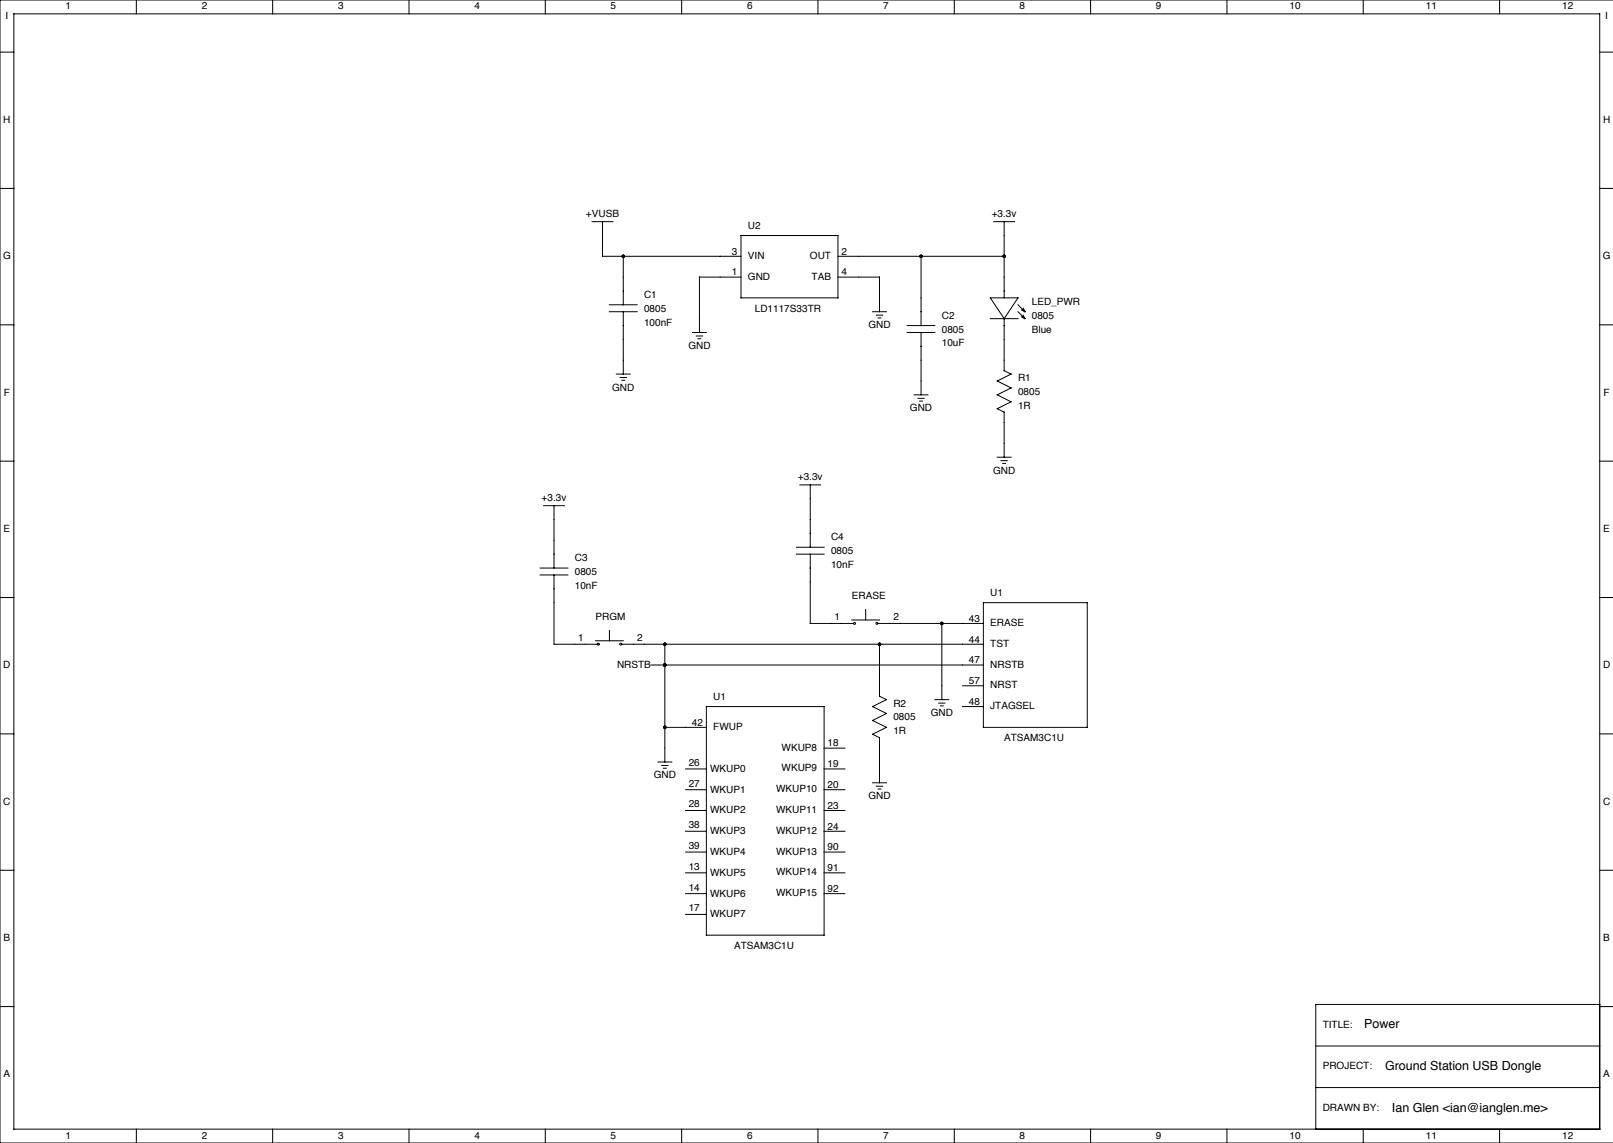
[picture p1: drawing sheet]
<svg xmlns="http://www.w3.org/2000/svg" width="592mm" height="419mm" viewBox="0 0 592 419" stroke-linecap="round" stroke-linejoin="round" font-family="sans-serif">
<g fill="none" stroke="#000" stroke-width=".37">
<path d="M0 19.1h5.1M5.1 5.1h581.6v408.9h-581.6zM50 0v5.1M100 0v5.1M150 0v5.1M200 0v5.1M250 0v5.1M300 0v5.1M350 0v5.1M400 0v5.1M450 0v5.1M500 0v5.1"/>
<path d="M550 0v5.1M586.7 19.1h5M591.7 0h-591.7v419.1h591.7M0 69.1h5.1M586.7 69.1h5M217.2 81.3h7.6M221 81.3v12.7h50.8M228.6 94v17.8M271.8 86.4h35.5v22.8h-35.5zM307.3 94h61M337.8 94v25.4M364.5 81.3h7.6"/>
<path d="M368.3 81.3v27.9M0 119.1h5.1M223.5 111.8h10.2M223.5 114.3h10.2M228.6 114.3v22.9M271.8 101.6h-15.3v20.3M307.3 101.6h15.3v12.7M320 114.3h5.1M321.4 115.6h2.3M322.1 116.6h1M332.7 119.4h10.2M363.2 109.2h10.2l-5.1 7.6z"/>
<path d="M363.2 116.8h10.2M368.3 116.8v19.1M373.4 111.8l2.5 2.5M373.4 114.3l2.5 2.5M374.6 116.2l1.3 .6M374.6 113.7l1.3 .6M375.3 115.6l.6 1.2M375.3 113l.6 1.3M586.7 119.1h5M226.1 137.2h5M227.5 138.4h2.2M228.1 139.4h1"/>
<path d="M254 121.9h5.1M255.4 123.2h2.3M256 124.2h1M332.7 121.9h10.2M337.8 121.9v22.9M368.3 135.9l2.5 1.3-5 2.5 5 2.5-5 2.6 5 2.5-5 2.6 2.5 1.2v16.5M335.3 144.8h5.1M336.7 146.1h2.3M337.3 147.1h1M0 169.1h5.1M293.4 177.8h7.6M297.2 177.8v22.9"/>
<path d="M365.8 167.6h5M367.2 168.9h2.2M367.8 169.9h1M586.7 169.1h5M199.4 185.4h7.6M203.2 185.4v22.9M0 219.1h5.1M198.1 208.3h10.2M198.1 210.8h10.2M203.2 210.8v25.4h15.9M292.1 200.7h10.2M292.1 203.2h10.2"/>
<path d="M297.2 203.2v25.4h15.9M586.7 219.1h5M218.4 234.9h10.2M223.5 231.1v3.8M228 236.2h132.7M243.8 236.2v43.2M312.4 227.3h10.2M317.5 223.5v3.8M321.9 228.6h38.8M322.6 236.2v19.1l2.5 1.2-5.1 2.6 5.1 2.5-5.1 2.6 5.1 2.5-5.1 2.5 2.6 1.3v16.5M345.4 228.6v27.9M360.7 221h38.1v45.7h-38.1z"/>
<path d="M238.8 243.8h121.9M259.1 259.1h43.2v83.8h-43.2zM342.9 256.5h5.1M344.3 257.8h2.3M344.9 258.8h1M353.1 259.1h7.6M353.1 251.5h7.6M0 269.1h5.1M241.3 279.4h5.1M243.8 266.7h15.3M302.3 274.3h7.6M586.7 269.1h5"/>
<path d="M242.7 280.7h2.3M243.3 281.7h1M251.5 297.2h7.6M251.5 289.6h7.6M251.5 281.9h7.6M302.3 297.2h7.6M302.3 289.6h7.6M302.3 281.9h7.6M320 287h5.1M321.4 288.3h2.3M322.1 289.3h1M0 319.1h5.1"/>
<path d="M251.5 312.4h7.6M251.5 304.8h7.6M302.3 312.4h7.6M302.3 304.8h7.6M586.7 319.1h5M251.5 327.7h7.6M251.5 320h7.6M251.5 335.3h7.6M302.3 327.7h7.6M302.3 320h7.6M0 369.1h5.1M586.7 368.3h-104.1v45.7"/>
<path d="M586.7 369.1h5M482.6 398.8h104.1M482.6 383.5h104.1M50 414v5.1M100 414v5.1M150 414v5.1M200 414v5.1M250 414v5.1M300 414v5.1M350 414v5.1M400 414v5.1M450 414v5.1"/>
<path d="M500 414v5.1M550 414v5.1"/>
<circle cx="219.4" cy="236.2" r=".36"/>
<circle cx="227.6" cy="236.2" r=".36"/>
<circle cx="313.4" cy="228.6" r=".36"/>
<circle cx="321.6" cy="228.6" r=".36"/>
</g>
<g fill="#000">
<circle cx="228.6" cy="94" r=".64"/>
<circle cx="337.8" cy="94" r=".64"/>
<circle cx="368.3" cy="94" r=".64"/>
<circle cx="243.8" cy="236.2" r=".64"/>
<circle cx="322.6" cy="236.2" r=".64"/>
<circle cx="345.4" cy="228.6" r=".64"/>
<circle cx="243.8" cy="243.8" r=".64"/>
<circle cx="243.8" cy="266.7" r=".64"/>
</g>
<g font-size="4.6">
<text x="500.4" y="377.1">Power</text>
<text x="508" y="392.4">Ground Station USB Dongle</text>
<text x="510.5" y="407.6">Ian Glen &lt;ian@ianglen.me&gt;</text>
</g>
<g font-size="3.7">
<text x="24" y="3.4">1</text>
<text x="74" y="3.5">2</text>
<text x="124" y="3.5">3</text>
<text x="174" y="3.5">4</text>
<text x="224" y="3.4">5</text>
<text x="274" y="3.5">6</text>
<text x="324" y="3.4">7</text>
<text x="374" y="3.5">8</text>
<text x="424" y="3.5">9</text>
<text x="473" y="3.5">10</text>
<text x="523" y="3.4">11</text>
<text x="573" y="3.5">12</text>
<text x="2" y="6.9">I</text>
<text x="588.8" y="6.9">I</text>
<text x="1.2" y="45">H</text>
<text x="588" y="45">H</text>
<text x="214.9" y="79.7">+VUSB</text>
<text x="274.3" y="83.8">U2</text>
<text x="363.8" y="79.7">+3.3v</text>
<text x="1.1" y="95.1">G</text>
<text x="268.5" y="93.3">3</text>
<text x="274.3" y="94.9">VIN</text>
<text x="297.1" y="94.9">OUT</text>
<text x="308.6" y="93.3">2</text>
<text x="587.9" y="95.1">G</text>
<text x="268.5" y="101">1</text>
<text x="308.6" y="101">4</text>
<text x="274.3" y="102.6">GND</text>
<text x="297.7" y="102.5">TAB</text>
<text x="236.2" y="109.2">C1</text>
<text x="378.4" y="111.7">LED_PWR</text>
<text x="236.2" y="119.4">100nF</text>
<text x="236.2" y="114.3">0805</text>
<text x="276.9" y="114.3">LD1117S33TR</text>
<text x="345.4" y="116.8">C2</text>
<text x="378.5" y="116.8">0805</text>
<text x="318.5" y="120.3">GND</text>
<text x="345.4" y="121.9">0805</text>
<text x="378.5" y="121.9">Blue</text>
<text x="252.5" y="128">GND</text>
<text x="345.4" y="127">10uF</text>
<text x="224.5" y="143.2">GND</text>
<text x="373.4" y="139.7">R1</text>
<text x="1.4" y="145">F</text>
<text x="373.4" y="149.9">1R</text>
<text x="373.4" y="144.8">0805</text>
<text x="588.2" y="145">F</text>
<text x="333.7" y="150.8">GND</text>
<text x="364.2" y="173.7">GND</text>
<text x="292.6" y="176.2">+3.3v</text>
<text x="198.7" y="183.8">+3.3v</text>
<text x="1.3" y="195">E</text>
<text x="588.1" y="195">E</text>
<text x="304.8" y="198.1">C4</text>
<text x="304.8" y="203.2">0805</text>
<text x="210.8" y="205.7">C3</text>
<text x="304.8" y="208.3">10nF</text>
<text x="210.8" y="215.9">10nF</text>
<text x="210.8" y="210.8">0805</text>
<text x="312.4" y="219.7">ERASE</text>
<text x="363.2" y="218.4">U1</text>
<text x="218.4" y="227.3">PRGM</text>
<text x="306.1" y="227.3">1</text>
<text x="327.7" y="227.3">2</text>
<text x="355.3" y="228">43</text>
<text x="363.2" y="229.6">ERASE</text>
<text x="212.1" y="234.9">1</text>
<text x="233.7" y="234.9">2</text>
<text x="355.3" y="235.6">44</text>
<text x="363.2" y="237.2">TST</text>
<text x="1.2" y="245">D</text>
<text x="226.3" y="244.8">NRSTB</text>
<text x="355.3" y="243.2">47</text>
<text x="363.2" y="244.8">NRSTB</text>
<text x="588" y="245">D</text>
<text x="355.3" y="250.8">57</text>
<text x="261.6" y="256.5">U1</text>
<text x="363.2" y="252.4">NRST</text>
<text x="327.7" y="259.1">R2</text>
<text x="341.4" y="262.6">GND</text>
<text x="355.3" y="258.4">48</text>
<text x="363.2" y="260">JTAGSEL</text>
<text x="253.7" y="266.1">42</text>
<text x="261.6" y="267.6">FWUP</text>
<text x="327.7" y="269.2">1R</text>
<text x="327.7" y="264.2">0805</text>
<text x="286.7" y="275.2">WKUP8</text>
<text x="303.5" y="273.7">18</text>
<text x="368.3" y="271.8">ATSAM3C1U</text>
<text x="252.6" y="280.8">26</text>
<text x="303.5" y="281.3">19</text>
<text x="239.8" y="285.4">GND</text>
<text x="260.5" y="283">WKUP0</text>
<text x="286.7" y="282.9">WKUP9</text>
<text x="252.6" y="288.4">27</text>
<text x="260.5" y="290.6">WKUP1</text>
<text x="284.6" y="290.5">WKUP10</text>
<text x="303.5" y="288.9">20</text>
<text x="318.5" y="293.1">GND</text>
<text x="1.2" y="295.1">C</text>
<text x="252.6" y="296">28</text>
<text x="260.5" y="298.2">WKUP2</text>
<text x="284.6" y="298.1">WKUP11</text>
<text x="303.5" y="296.5">23</text>
<text x="588" y="295.1">C</text>
<text x="252.6" y="303.7">38</text>
<text x="260.5" y="305.9">WKUP3</text>
<text x="284.6" y="305.7">WKUP12</text>
<text x="303.5" y="304.2">24</text>
<text x="252.6" y="311.3">39</text>
<text x="303.5" y="311.8">90</text>
<text x="260.5" y="313.5">WKUP4</text>
<text x="284.6" y="313.3">WKUP13</text>
<text x="252.6" y="318.9">13</text>
<text x="260.5" y="321.1">WKUP5</text>
<text x="284.6" y="321">WKUP14</text>
<text x="303.5" y="319.4">91</text>
<text x="252.6" y="326.5">14</text>
<text x="260.5" y="328.7">WKUP6</text>
<text x="284.6" y="328.6">WKUP15</text>
<text x="303.5" y="327">92</text>
<text x="252.6" y="334.1">17</text>
<text x="260.5" y="336.3">WKUP7</text>
<text x="1.3" y="345">B</text>
<text x="269.2" y="348">ATSAM3C1U</text>
<text x="588.1" y="345">B</text>
<text x="485.1" y="376.8">TITLE:</text>
<text x="1.3" y="395">A</text>
<text x="485.1" y="392.1">PROJECT:</text>
<text x="588.1" y="395">A</text>
<text x="485.1" y="407.3">DRAWN BY:</text>
<text x="24" y="417.5">1</text>
<text x="74" y="417.5">2</text>
<text x="124" y="417.5">3</text>
<text x="174" y="417.5">4</text>
<text x="224" y="417.5">5</text>
<text x="274" y="417.5">6</text>
<text x="324" y="417.5">7</text>
<text x="374" y="417.5">8</text>
<text x="424" y="417.5">9</text>
<text x="473" y="417.5">10</text>
<text x="523" y="417.5">11</text>
<text x="573" y="417.5">12</text>
</g>
</svg>
